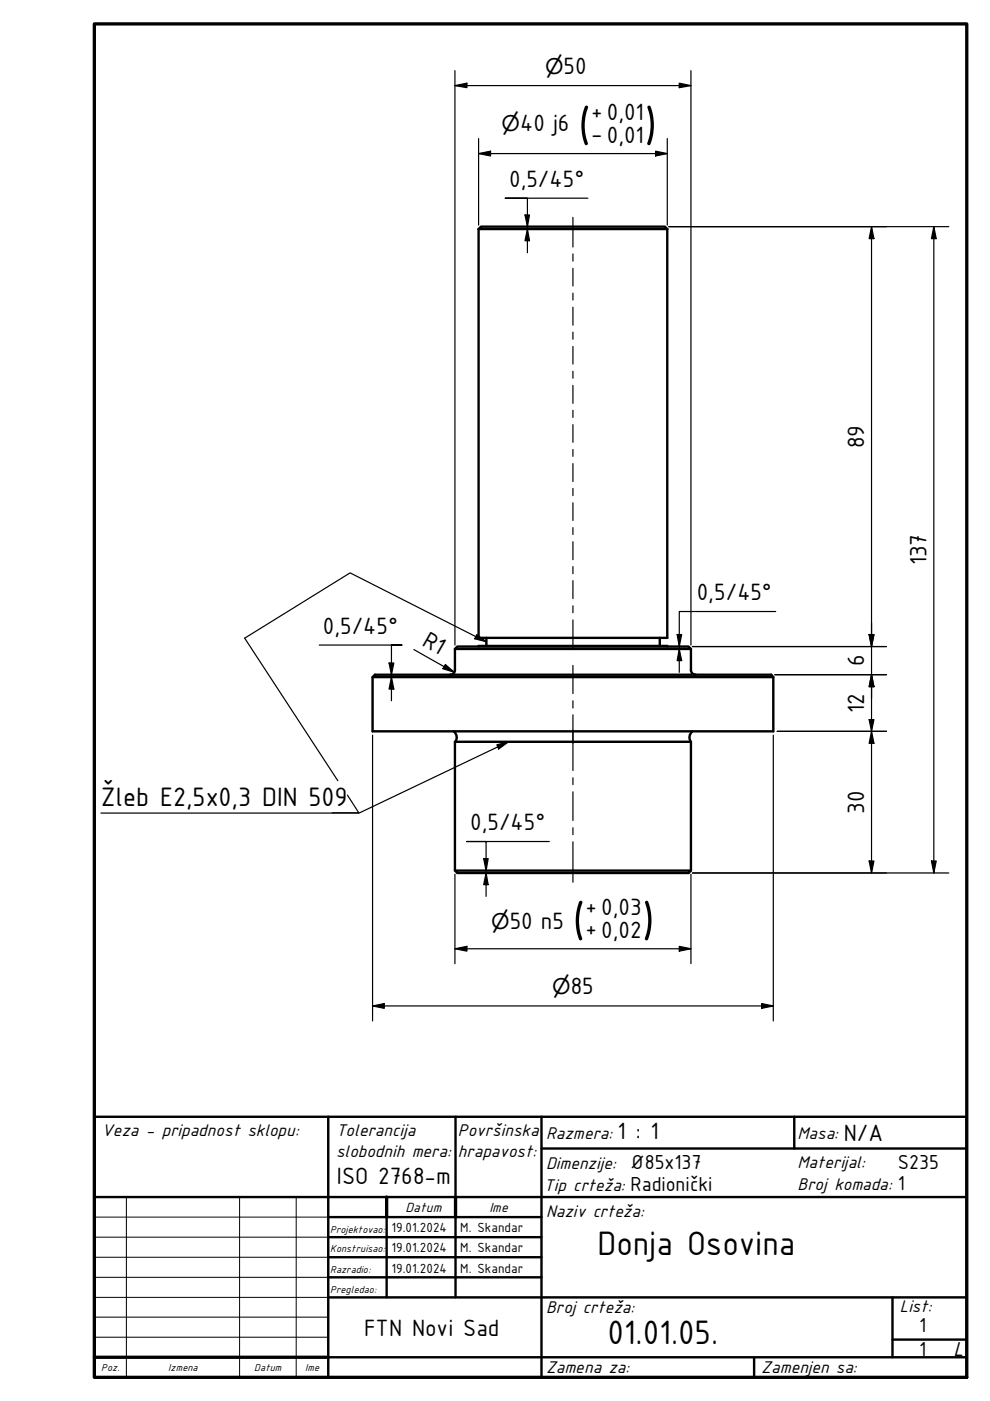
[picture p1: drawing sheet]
<svg xmlns="http://www.w3.org/2000/svg" width="210mm" height="297mm" viewBox="0 0 210 297" stroke-linecap="round" stroke-linejoin="round" font-family="sans-serif">
<!-- layer: Visible (ISO) -->
<g fill="none" stroke="#000" stroke-width=".51">
<path d="M101.5 48.6l.5-.5h39l.5 .5M101.5 48.6v86.6h40v-86.6M101.5 48.6h40M96.5 137.6l.5-.5h49l.5 .5M96.5 137.6h50M96.5 137.6v4.5M101.5 137.1v-.1h40v.1M103.1 135.2v1.8M139.9 135.2v1.8M146.5 137.6v4.5M79 143.6l.5-.5h84l.5 .5zM79 143.6v11.5h85v-11.5"/>
<path d="M96.2 155.1a1.62 1.62 0 0 1 .3 2.2M96.5 142.1a.98 .98 0 0 1-1 1M146.5 142.1a.98 .98 0 0 0 1 1M146.8 155.1a1.62 1.62 0 0 0-.3 2.2M96.5 184.6h50l-.5 .5h-49zM96.5 184.6v-27.3h50v27.3"/>
</g>
<!-- layer: Title (ISO) -->
<g fill="none" stroke="#000" stroke-width=".51">
<path d="M20 236.8h185v55.2h-185zM69.6 236.8v55.2M96.6 236.8v17M114.8 236.8v55.2M168.4 236.8v6.7M20 253.8h185M69.6 258h45.2M82 258v17.1M96.6 258v17.1M114.8 243.5h90.2M69.6 262.3h45.2M69.6 266.6h45.2"/>
<path d="M69.6 270.8h45.2M69.6 275.1h135.4M189.2 275.1v12.7M69.6 287.8h135.4M159.9 287.8v4.2M189.2 284h15.8"/>
</g>
<path d="M82 253.8v4.2M96.6 253.8v4.2M20 287.8h49.6" fill="none" stroke="#000" stroke-width=".7"/>
<path d="M20 258h49.6M26.8 253.8v38.2M50.8 253.8v38.2M62.8 253.8v38.2M20 262.3h49.6M20 266.6h49.6M20 270.8h49.6M20 275.1h49.6M20 279.3h49.6M20 283.5h49.6" fill="none" stroke="#000" stroke-width=".21"/>
<!-- layer: Border (ISO) -->
<path d="M20 5.1h185v286.9h-185z" fill="none" stroke="#000" stroke-width=".7"/>
<!-- layer: Centerline (ISO) -->
<g fill="none" stroke="#000" stroke-width=".25">
<path d="M121.5 46.1v6.3M121.5 53.8v1.6M121.5 56.9v3.7M121.5 62.2v1.4M121.5 65.1v3.8M121.5 70.4v1.5M121.5 73.5v3.7M121.5 78.7v1.5M121.5 81.7v3.8M121.5 87v1.5M121.5 90v3.8M121.5 95.3v1.5"/>
<path d="M121.5 98.3v3.8M121.5 103.6v1.5M121.5 106.6v3.7M121.5 111.9v1.4M121.5 114.9v3.8M121.5 120.1v1.6M121.5 123.1v3.8M121.5 128.4v1.5M121.5 131.4v6.3M121.5 141.1v6M121.5 148.6v1.5M121.5 151.6v11.8"/>
<path d="M121.5 164.9v1.5M121.5 167.9v6.1M121.5 175.5v1.5M121.5 178.5v8.6"/>
</g>
<!-- layer: Dimension (ISO) -->
<g fill="none" stroke="#000" stroke-width=".25">
<path d="M96.5 18.1l2.5-.5v1zM96.5 15v121.8M96.5 18.1h50M144 17.6l2.5 .5-2.5 .5zM146.5 15v121.8M101.5 32.6l2.5-.5v1zM101.5 32.6h40M101.5 29.4v18.3M139 32.1l2.5 .5-2.5 .5zM141.5 29.4v18.3M111.3 45.6h1l-.5 2.5zM111.8 48.6l.5 2.4h-1z"/>
<path d="M124.7 42h-17.6h4.7v11.6M141.8 48.1h59.4M184.8 48.1l.5 2.5h-1zM184.8 48.1v137M198 48.1l.5 2.5h-1zM198 48.1v137M67.7 136.8h17.5h-2.2v11.8M87.8 137.7l8.5 4.8M143.6 134.5h.9l-.5 2.6zM144 137.6l.5 2.5h-.9zM146.8 137.1h41.2M164.5 129.7h-20.5v12.8"/>
<path d="M184.3 134.5h1l-.5 2.6zM79 155.9v60.6M82.5 140.6h1l-.5 2.5zM83 143.6l.5 2.5h-1zM94.4 140.9l1.9 1.6-2.4-.7zM164 155.9v60.6M164.3 143.1h23.7M164.8 155.1h23.2M184.3 152.6h1l-.5 2.5zM184.8 155.1l.5 2.5h-1zM184.8 143.1l.5 2.5h-1zM116.5 178.4h-17.6h4.2v11.6"/>
<path d="M96.5 185.3v19M102.6 182h.9l-.4 2.6zM103.1 185.1l.4 2.5h-.9zM146.5 185.3v19M146.8 185.1h54.4M184.3 182.5h1l-.5 2.6zM197.5 182.5h1l-.5 2.6zM79 213.3l2.5-.5v1zM79 213.3h85M96.5 201.2l2.5-.6v1.1zM96.5 201.2h50M144 200.6l2.5 .6-2.5 .5z"/>
<path d="M161.5 212.8l2.5 .5-2.5 .5z"/>
</g>
<g fill="#000">
<path d="M96.5 18.1l2.5-.5v1z" fill-rule="evenodd"/>
<path d="M144 17.6l2.5 .5-2.5 .5z" fill-rule="evenodd"/>
<path d="M101.5 32.6l2.5-.5v1z" fill-rule="evenodd"/>
<path d="M139 32.1l2.5 .5-2.5 .5z" fill-rule="evenodd"/>
<path d="M111.3 45.6h1l-.5 2.5z" fill-rule="evenodd"/>
<path d="M111.8 48.6l.5 2.4h-1z" fill-rule="evenodd"/>
<path d="M184.8 48.1l.5 2.5h-1z" fill-rule="evenodd"/>
<path d="M198 48.1l.5 2.5h-1z" fill-rule="evenodd"/>
<path d="M143.6 134.5h.9l-.5 2.6z" fill-rule="evenodd"/>
<path d="M184.3 134.5h1l-.5 2.6z" fill-rule="evenodd"/>
<path d="M184.3 134.5h1l-.5 2.6z" fill-rule="evenodd"/>
<path d="M82.5 140.6h1l-.5 2.5z" fill-rule="evenodd"/>
<path d="M83 143.6l.5 2.5h-1z" fill-rule="evenodd"/>
<path d="M94.4 140.9l1.9 1.6-2.4-.7z" fill-rule="evenodd"/>
<path d="M144 137.6l.5 2.5h-.9z" fill-rule="evenodd"/>
<path d="M184.3 152.6h1l-.5 2.5z" fill-rule="evenodd"/>
<path d="M184.8 155.1l.5 2.5h-1z" fill-rule="evenodd"/>
<path d="M184.8 143.1l.5 2.5h-1z" fill-rule="evenodd"/>
<path d="M184.8 143.1l.5 2.5h-1z" fill-rule="evenodd"/>
<path d="M102.6 182h.9l-.4 2.6z" fill-rule="evenodd"/>
<path d="M103.1 185.1l.4 2.5h-.9z" fill-rule="evenodd"/>
<path d="M184.3 182.5h1l-.5 2.6z" fill-rule="evenodd"/>
<path d="M197.5 182.5h1l-.5 2.6z" fill-rule="evenodd"/>
<path d="M79 213.3l2.5-.5v1z" fill-rule="evenodd"/>
<path d="M96.5 201.2l2.5-.6v1.1z" fill-rule="evenodd"/>
<path d="M144 200.6l2.5 .6-2.5 .5z" fill-rule="evenodd"/>
<path d="M161.5 212.8l2.5 .5-2.5 .5z" fill-rule="evenodd"/>
</g>
<!-- layer: Symbol (ISO) -->
<path d="M101.1 134.5l2 1.6-2.5-.7zM103.1 136.1l-28.9-14.6-22.3 13.8 19.7 30.2M105.3 157.9l2.5-.6-2.1 1.5zM107.8 157.3l-31.7 15.1h-54.7M73.7 168.6l2.4 3.7h-5.7" fill="none" stroke="#000" stroke-width=".25"/>
<g fill="#000">
<path d="M101.1 134.5l2 1.6-2.5-.7z" fill-rule="evenodd"/>
<path d="M105.3 157.9l2.5-.6-2.1 1.5z" fill-rule="evenodd"/>
</g>
<g font-size="10.9">
<text x="122.6" y="30.1">(</text>
<text x="136.5" y="30.1">)</text>
<text x="121.3" y="198.7">(</text>
<text x="136" y="198.7">)</text>
</g>
<g font-size="7.7">
<text x="126.7" y="266">Donja Osovina</text>
<text x="128.8" y="285">01.01.05.</text>
</g>
<text font-size="6.1" x="21.4" y="171">Žleb E2,5x0,3 DIN 509</text>
<g font-size="5.4">
<text x="119.5" y="15.7">50</text>
<text x="110.3" y="27.8">40 j6</text>
<text x="125.3" y="29.9">-0,01</text>
<text x="125.3" y="25.3">+0,01</text>
<text x="107.9" y="39.7">0,5/45°</text>
<text x="183.2" y="95" transform="rotate(-90 183.2 95)">89</text>
<text x="196.4" y="119.9" transform="rotate(-90 196.4 119.9)">137</text>
<text x="147.8" y="127.3">0,5/45°</text>
<text x="68.5" y="134.4">0,5/45°</text>
<text x="89.3" y="136.7" transform="rotate(30 89.3 136.7)">R1</text>
<text x="183.2" y="141.3" transform="rotate(-90 183.2 141.3)">6</text>
<text x="183.2" y="151.2" transform="rotate(-90 183.2 151.2)">12</text>
<text x="183.2" y="172.5" transform="rotate(-90 183.2 172.5)">30</text>
<text x="99.7" y="176.1">0,5/45°</text>
<text x="108.1" y="196.9">50 n5</text>
<text x="124.1" y="193.9">+0,03</text>
<text x="124.1" y="198.5">+0,02</text>
<text x="121" y="210.8">85</text>
<text x="130.9" y="241.5">1 : 1</text>
<text x="178.9" y="241.9">N/A</text>
<text x="71.4" y="251">ISO 2768-m</text>
<text x="77.2" y="283.2">FTN Novi Sad</text>
</g>
<g font-size="4.6">
<text x="115.6" y="15.7">⌀</text>
<text x="106.4" y="27.8">⌀</text>
<text x="104.1" y="196.9">⌀</text>
<text x="117.1" y="210.8">⌀</text>
<text x="133.7" y="247.8">Ø85x137</text>
<text x="190.4" y="247.8">S235</text>
<text x="133.7" y="252.5">Radionički</text>
<text x="190.4" y="252.3">1</text>
<text x="194.9" y="287.5">1</text>
<text x="194.9" y="282.4">1</text>
<text x="202.2" y="287.5">L</text>
</g>
<g font-size="3.9">
<text x="21.6" y="240.8">Veza - pripadnost sklopu:</text>
<text x="71.2" y="240.8">Tolerancija</text>
<text x="71.2" y="245.2">slobodnih mera:</text>
<text x="97.1" y="240.8">Površinska</text>
<text x="97.1" y="245.3">hrapavost:</text>
<text x="115.8" y="241.5">Razmera:</text>
<text x="169.1" y="241.5">Masa:</text>
<text x="115.8" y="247.8">Dimenzije:</text>
<text x="169.1" y="247.7">Materijal:</text>
<text x="115.3" y="252.5">Tip crteža:</text>
<text x="115.8" y="257.9">Naziv crteža:</text>
<text x="169.1" y="252.3">Broj komada:</text>
<text x="115.8" y="278.3">Broj crteža:</text>
<text x="190.8" y="278.1">List:</text>
<text x="115.8" y="291.1">Zamena za:</text>
<text x="161.4" y="291.1">Zamenjen sa:</text>
</g>
<g font-size="3">
<text x="86" y="257">Datum</text>
<text x="103.8" y="257">Ime</text>
<text x="83" y="261.3">19.01.2024</text>
<text x="97.6" y="261.3">M. Skandar</text>
<text x="83" y="265.5">19.01.2024</text>
<text x="83" y="269.8">19.01.2024</text>
<text x="97.6" y="265.5">M. Skandar</text>
<text x="97.6" y="269.8">M. Skandar</text>
</g>
<g font-size="2.3">
<text x="70" y="261.4">Projektovao:</text>
<text x="70" y="265.5">Konstruisao:</text>
<text x="70" y="269.8">Razradio:</text>
<text x="70" y="274.1">Pregledao:</text>
<text x="21.5" y="290.7">Poz.</text>
<text x="35.7" y="290.7">Izmena</text>
<text x="53.9" y="290.7">Datum</text>
<text x="64.7" y="290.7">Ime</text>
</g>
</svg>
